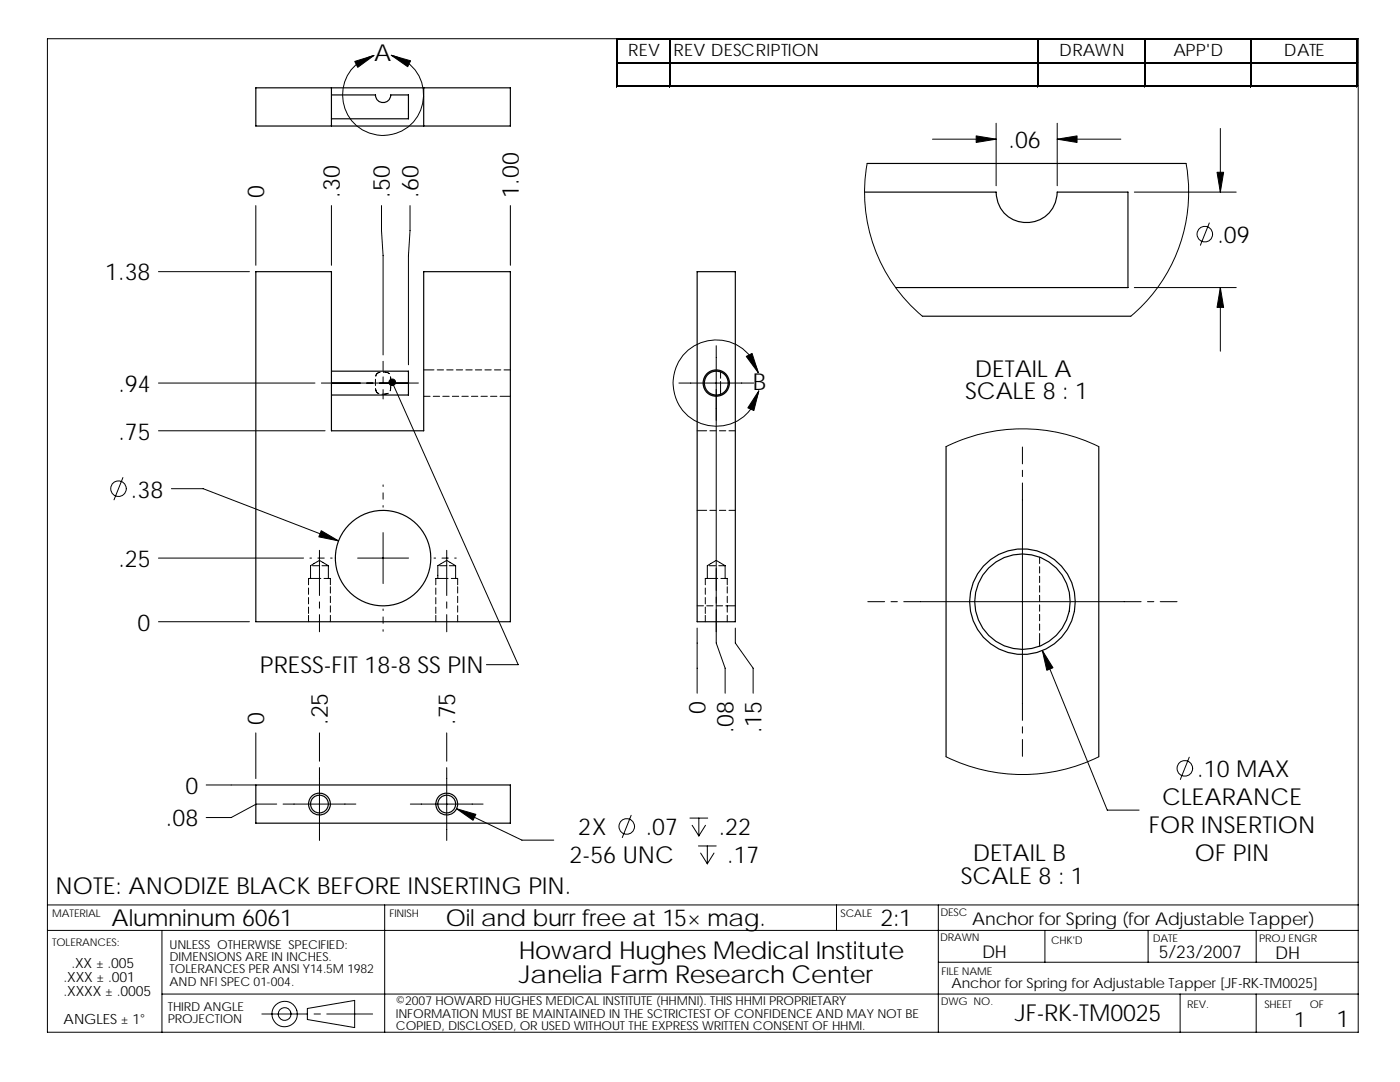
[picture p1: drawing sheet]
<svg xmlns="http://www.w3.org/2000/svg" width="279mm" height="216mm" viewBox="0 0 279 216" stroke-linecap="round" stroke-linejoin="round" font-family="sans-serif">
<g fill="none" stroke="#000" stroke-width=".2">
<path d="M9.5 7.7h261.6v198.3h-261.6zM78.1 11a8.1 8.1 0 0 1 5.1 12.4 8.1 8.1 0 0 1-13.4 .1 8.1 8.1 0 0 1 4.8-12.4M123 7.7v9.7M123.3 7.7h147.7M123.3 12.4h147.7M123.3 17.1h147.7M133.6 7.9v9.5M207.1 7.9v9.5M228.3 7.9v9.5M249.6 7.9v9.5M270.8 7.9v9.5M173.1 32.6a32.3 32.3 0 0 0 11 30.5"/>
<path d="M186.1 27.8h12.7M198.8 24.6v12.5M211 24.6v12.5M211 27.8h12.7M226.4 38.3h20.3M236.7 32.6a32.3 32.3 0 0 1-11 30.5M243.5 25.6v12.7M31.6 54.2h18.2M51.1 41v11.9M66.1 41v11.9M76.1 41v5l.4 5v19.8M81.8 41v5l-.3 5v21.8"/>
<path d="M101.9 41v11.9M226.4 57.4h20.3M241.3 44.5l-1.7 4.4M243.5 57.4v12.7M31.6 76.4h31.3M64.1 76.4h7.8M66.1 76.4h9.5M73.2 76.4h1.2M74.9 75.7v1.2M75 77.6a.97 .97 0 0 0 .6 .9M75.7 76.4h7.8M75.9 74.3h-.1a.9 .9 0 0 0-.8 .7"/>
<path d="M76.5 72.1v1.8M76.5 75.2v1.3M76.5 77.7v1.9M76.5 74.2l.8 .1 .4 .3M77.5 78.5l-1.3 .2M77.9 75.2l.1 1.2M78 76.7l-.1 1.3M78.3 76.3l25.1 56.3h-6.3M84.6 73.8h2M84.6 79.1h1.2M86.5 79.1h1.2M87.2 73.8h1.3"/>
<path d="M88.4 79.1h1.2M89.2 73.8h1.2M90.3 79.1h1.2M91.1 73.8h1.2M92.2 79.1h1.3M93 73.8h1.2M94.1 79.1h1.3M94.9 73.8h1.2M96 79.1h1.3M96.8 73.8h1.2M97.9 79.1h1.3M98.7 73.8h1.2"/>
<path d="M99.8 79.1h2.1M100.6 73.8h1.3M135.5 76.4h14.9M142.9 69v59.3l1.8 5v5M143.8 76.1v2.6M143.8 74.2v1.3M151.3 74.4a8.6 8.6 0 0 0-13.4-5 8.6 8.6 0 0 0 .4 14.3 8.6 8.6 0 0 0 13.1-5.7M24.5 95.3l-1.7 4.4M31.6 86h33.3M34.2 97.5h6.4l27 10.4M76.5 96.8v.3M76.5 98.3v1.3"/>
<path d="M139.1 86h1.9M141.7 86h1.2M143.6 86h1.2M145.5 86h1.2M188.8 89.1a34.5 34.5 0 0 1 30.5 0M204 89.2v3.4M204 93.8v1.3M204 96.4v47.3M31.6 111.4h29M61.6 117.3v1.3M61.6 119.2v1.3M61.8 111.4h.4"/>
<path d="M62.4 112.9h1.2M63.4 111.4h1.3M63.8 109.8v9M64 115.4h-2.4v1.3M64.3 112.9h1.2M64.7 115.4h1.2v1.3M65.5 112.9v2.5M65.5 112.9l-1.7-1.1-1.8 1.1v2.5M65.9 117.1v1.2M65.9 119v1.2M66 111.4h.3M71.4 111.4h10.1"/>
<path d="M76.5 100.9v.3M76.5 106.3v10.1M86.6 111.4h.3M87 117.3v1.3M87 119.2v1.3M87.8 112.9h1.2M88.2 111.4h1.3M89.2 109.8v9M89.4 115.4h-2.4v1.3M89.7 112.9h1.2M90.1 115.4h1.2v1.3M90.7 111.4h.4"/>
<path d="M90.9 112.9v2.5M90.9 112.9l-1.7-1.1-1.8 1.1v2.5M91.3 117.1v1.2M91.3 119v1.2M139.1 101.8h1.9M140.8 117.3v1.3M140.8 119.2v1.3M141.5 112.9h1.3M141.7 101.8h1.2M143.2 115.4h-2.4v1.3M143.4 112.9h1.3M143.6 101.8h1.2"/>
<path d="M143.9 115.4h1.2v1.3M144.7 112.9v2.5M144.7 112.9l-1.8-1.1-1.7 1.1v2.5M145.1 117.1v1.2M145.1 119v1.2M145.5 101.8h1.2M207.5 111.2v1.2M207.5 113.1v1.2M207.5 115v1.2M207.5 116.9v1.3M207.5 118.8v1.3M31.6 124.1h18.2"/>
<path d="M61.6 122.8v1.3M61.6 121.1v1.3M63.8 120.1v1.3M63.8 122.6v3.5M65.9 120.9v1.3M65.9 122.8v1.3M76.5 121.5v.3M76.5 123.1v1.3M76.5 125.6v.4M87 122.8v1.3M87 121.1v1.3M89.2 120.1v1.3"/>
<path d="M89.2 122.6v3.5M91.3 120.9v1.3M91.3 122.8v1.3M139.1 120.9h1.3M139.1 125.3v13M140.8 122.8v1.3M140.8 121.1v1.3M141 120.9h1.3M142.9 120.9h1.3M144.8 120.9h1.9M145.1 120.9v1.3M145.1 122.8v1.3"/>
<path d="M146.7 125.3v3l3.6 5v5M173.2 120.1h3.4M177.8 120.1h1.3M180.4 120.1h47.3M207.5 126.4v2.5M207.5 120.7v1.3M207.5 122.6v1.3M207.5 124.5v1.3M208 129.8l13 31.8h6.3M229 120.1h1.3M231.5 120.1h3.4M41.1 156.6h10"/>
<path d="M51.1 146.2v9.2M63.8 146.2v5.7M63.8 153.2v14.5M89.2 146.2v5.7M89.2 153.2v14.5M188.8 151a34.5 34.5 0 0 0 30.5 0M204 145v1.3M204 147.6v3.3M237.3 151.1l-1.7 4.4M55.2 160.4h-4.1l-5 2.7h-5M56.5 160.4h14.5M81.9 160.4h14.5"/>
<path d="M91.1 161.4l13.1 6.2h6.3M126 162.7l-1.8 4.4M137.7 163.2h3.5M138.1 164.7l1.4 2.1M139.4 168.8h3.5M139.5 163.2v3.6M139.8 170.2l1.4 2.2M140.8 164.7l-1.3 2.1M141.2 168.8v3.6M142.5 170.2l-1.3 2.2M9.5 185.7h261.6M9.5 180.6h261.6"/>
<path d="M32.3 185.7v20.3M32.3 198.4h238.8M76.8 180.6v25.4M166.9 180.6v5.1M187.3 180.6v25.4M187.3 192h83.8M208.5 185.7v6.3M229.1 185.7v6.3M235.5 198.4v7.6M250.7 185.7v6.3M250.7 198.4v7.6M52.3 202.3h9.1"/>
<path d="M61.3 201.2l9.5-1.6v5.4l-9.5-1.6zM62.7 202.3h1.2M65.2 202.3h9.2"/>
<circle cx="240.4" cy="46.7" r="1.55"/>
<circle cx="23.6" cy="97.5" r="1.56"/>
<circle cx="236.5" cy="153.3" r="1.56"/>
<circle cx="125.1" cy="164.9" r="1.56"/>
<circle cx="56.8" cy="202.3" r="2.54"/>
<circle cx="56.8" cy="202.3" r="1.27"/>
</g>
<g fill="none" stroke="#000" stroke-width=".23">
<path d="M51.1 17.5h50.8v7.6h-50.8zM66.1 18.9h8.8a1.52 1.52 0 0 0 1.6 1.6 1.52 1.52 0 0 0 1.5-1.6h3.5v4.8h-15.4M66.1 17.5v7.6M84.6 17.5v7.6M172.6 38.3h26.2a6.1 6.1 0 0 0 6.1 6.1 6.1 6.1 0 0 0 6.1-6.1h14.1v19.1h-46.3M173.1 32.6h63.6M51.1 54.2h15v31.8h18.5v-31.8h17.3v69.9h-50.8zM139.1 54.2h7.6v69.9h-7.6zM66.1 74.1h15.4v2.7v2h-15.4M184.1 63.1h41.6M188.8 89.1v61.9M219.3 89.1v61.9"/>
<path d="M51.1 156.6h50.8v7.7h-50.8z"/>
<circle cx="142.9" cy="76.4" r="2.64"/>
<circle cx="142.9" cy="76.4" r="2.38"/>
<circle cx="76.5" cy="111.4" r="9.5"/>
<circle cx="204.1" cy="120.1" r="10.5"/>
<circle cx="204.1" cy="120.1" r="9.5"/>
<circle cx="63.8" cy="160.4" r="1.78"/>
<circle cx="63.8" cy="160.4" r="2.18"/>
<circle cx="89.2" cy="160.4" r="1.78"/>
<circle cx="89.2" cy="160.4" r="2.18"/>
</g>
<g fill="#000" stroke="#000" stroke-width=".2">
<path d="M70.8 12.3l3.8-1.2-3.2 2.3z" fill-rule="evenodd"/>
<path d="M78.1 11l3.8 1.1-.5 1.2z" fill-rule="evenodd"/>
<path d="M194.8 27.1l4 .7-4 .6z" fill-rule="evenodd"/>
<path d="M211 27.8l3.9-.7v1.3z" fill-rule="evenodd"/>
<path d="M242.9 34.4h1.3l-.7 3.9z" fill-rule="evenodd"/>
<path d="M243.5 57.4l.7 3.9h-1.3z" fill-rule="evenodd"/>
<path d="M77.7 76l.3-.3 .3 .6-.3-.6 .4-.1a.65 .65 0 0 1 .4 1.1l-.4 .2h-.4l-.3-.2-.1-.4z" fill-rule="evenodd"/>
<path d="M148.9 71.1l1.2-.6 1.2 3.9z" fill-rule="evenodd"/>
<path d="M151.4 78l-.9 3.9-1.3-.5z" fill-rule="evenodd"/>
<path d="M64.1 105.9l3.5 2-4-.8z" fill-rule="evenodd"/>
<path d="M208 129.8l2.1 3.4-1.2 .6z" fill-rule="evenodd"/>
<path d="M91.1 161.4l3.9 1.1-.6 1.2z" fill-rule="evenodd"/>
</g>
<path d="M123.3 7.8h147.7M123.3 12.5h147.7M207.2 7.9v9.5M270.9 7.9v9.5" fill="none" stroke="#000" stroke-width=".25"/>
<path d="M123.1 7.7v9.7M123.3 17.2h147.7M133.7 7.9v9.5M228.5 7.9v9.5M249.7 7.9v9.5" fill="none" stroke="#000" stroke-width=".28"/>
<g font-size="4.9">
<text x="103.6" y="191.3">Howard Hughes Medical Institute</text>
<text x="103.6" y="196.2">Janelia Farm Research Center</text>
</g>
<g font-size="4.7">
<text x="74.7" y="12.1">A</text>
<text x="201.3" y="29.5">.06</text>
<text x="52.7" y="39.4" transform="rotate(-90 52.7 39.4)">0</text>
<text x="67.8" y="39.4" transform="rotate(-90 67.8 39.4)">.30</text>
<text x="77.8" y="39.4" transform="rotate(-90 77.8 39.4)">.50</text>
<text x="83.5" y="39.4" transform="rotate(-90 83.5 39.4)">.60</text>
<text x="103.5" y="39.4" transform="rotate(-90 103.5 39.4)">1.00</text>
<text x="243" y="48.5">.09</text>
<text x="21" y="56">1.38</text>
<text x="150.2" y="77.9">B</text>
<text x="194.5" y="75.2">DETAIL A</text>
<text x="23.6" y="78.2">.94</text>
<text x="192.6" y="79.7">SCALE 8 : 1</text>
<text x="23.6" y="87.7">.75</text>
<text x="26.1" y="99.3">.38</text>
<text x="23.6" y="113.1">.25</text>
<text x="27.5" y="125.8">0</text>
<text x="51.9" y="134.4">PRESS-FIT 18-8 SS PIN</text>
<text x="140.8" y="142.5" transform="rotate(-90 140.8 142.5)">0</text>
<text x="52.7" y="144.7" transform="rotate(-90 52.7 144.7)">0</text>
<text x="65.4" y="144.7" transform="rotate(-90 65.4 144.7)">.25</text>
<text x="90.8" y="144.7" transform="rotate(-90 90.8 144.7)">.75</text>
<text x="146.4" y="146.3" transform="rotate(-90 146.4 146.3)">.08</text>
<text x="152" y="146.3" transform="rotate(-90 152 146.3)">.15</text>
<text x="239" y="155.1">.10 MAX</text>
<text x="37" y="158.4">0</text>
<text x="231.9" y="160.6">CLEARANCE</text>
<text x="33.1" y="164.9">.08</text>
<text x="115.4" y="166.7">2X</text>
<text x="128.9" y="166.7">.07</text>
<text x="143.4" y="166.7">.22</text>
<text x="229.3" y="166.2">FOR INSERTION</text>
<text x="113.7" y="172.2">2-56 UNC</text>
<text x="145.1" y="172.2">.17</text>
<text x="194.1" y="171.9">DETAIL B</text>
<text x="238.4" y="171.7">OF PIN</text>
<text x="11.1" y="178.5">NOTE: ANODIZE BLACK BEFORE INSERTING PIN.</text>
<text x="191.8" y="176.4">SCALE 8 : 1</text>
<text x="22.3" y="184.9">Alumninum 6061</text>
<text x="89" y="184.8">Oil and burr free at 15× mag.</text>
<text x="175.7" y="184.8">2:1</text>
<text x="202.5" y="203.8">JF-RK-TM0025</text>
<text x="266.7" y="205">1</text>
</g>
<text font-size="4.2" x="258.3" y="204.9">1</text>
<g font-size="3.5">
<text x="194" y="184.6">Anchor for Spring (for Adjustable Tapper)</text>
<text x="196" y="191.2">DH</text>
<text x="231.3" y="191.2">5/23/2007</text>
<text x="254.5" y="191.3">DH</text>
</g>
<g font-size="3.4">
<text x="125.4" y="11.2">REV</text>
<text x="134.4" y="11.2">REV DESCRIPTION</text>
<text x="211.4" y="11.2">DRAWN</text>
<text x="234.2" y="11.2">APP'D</text>
<text x="256.2" y="11.2">DATE</text>
</g>
<g font-size="2.8">
<text x="12.7" y="195.9">.XXX ± .001</text>
<text x="14.3" y="193.1">.XX ± .005</text>
<text x="189.9" y="197.2">Anchor for Spring for Adjustable Tapper [JF-RK-TM0025]</text>
<text x="12.7" y="198.7">.XXXX ± .0005</text>
<text x="12.7" y="204.4">ANGLES ± 1°</text>
</g>
<g font-size="2.5">
<text x="33.8" y="189.3">UNLESS OTHERWISE SPECIFIED:</text>
<text x="33.8" y="191.8">DIMENSIONS ARE IN INCHES.</text>
<text x="33.8" y="196.7">AND NFI SPEC 01-004.</text>
<text x="33.8" y="194.2">TOLERANCES PER ANSI Y14.5M 1982</text>
<text x="33.5" y="201.7">THIRD ANGLE</text>
<text x="79" y="200.6">©2007 HOWARD HUGHES MEDICAL INSTITUTE (HHMNI). THIS HHMI PROPRIETARY</text>
<text x="79" y="203">INFORMATION MUST BE MAINTAINED IN THE SCTRICTEST OF CONFIDENCE AND MAY NOT BE</text>
<text x="33.5" y="204.2">PROJECTION</text>
<text x="79" y="205.5">COPIED, DISCLOSED, OR USED WITHOUT THE EXPRESS WRITTEN CONSENT OF HHMI.</text>
</g>
<g font-size="2.1">
<text x="10.4" y="182.9">MATERIAL</text>
<text x="77.7" y="183">FINISH</text>
<text x="167.8" y="182.9">SCALE</text>
<text x="187.7" y="182.8">DESC</text>
<text x="10.4" y="188.8">TOLERANCES:</text>
<text x="187.6" y="187.8">DRAWN</text>
<text x="209.8" y="188.3">CHK'D</text>
<text x="230" y="187.9">DATE</text>
<text x="251.3" y="187.9">PROJ ENGR</text>
<text x="187.9" y="194.5">FILE NAME</text>
<text x="187.7" y="200.6">DWG NO.</text>
<text x="236.9" y="201.2">REV.</text>
<text x="252.3" y="201.1">SHEET</text>
<text x="261.4" y="201.1">OF</text>
</g>
</svg>
